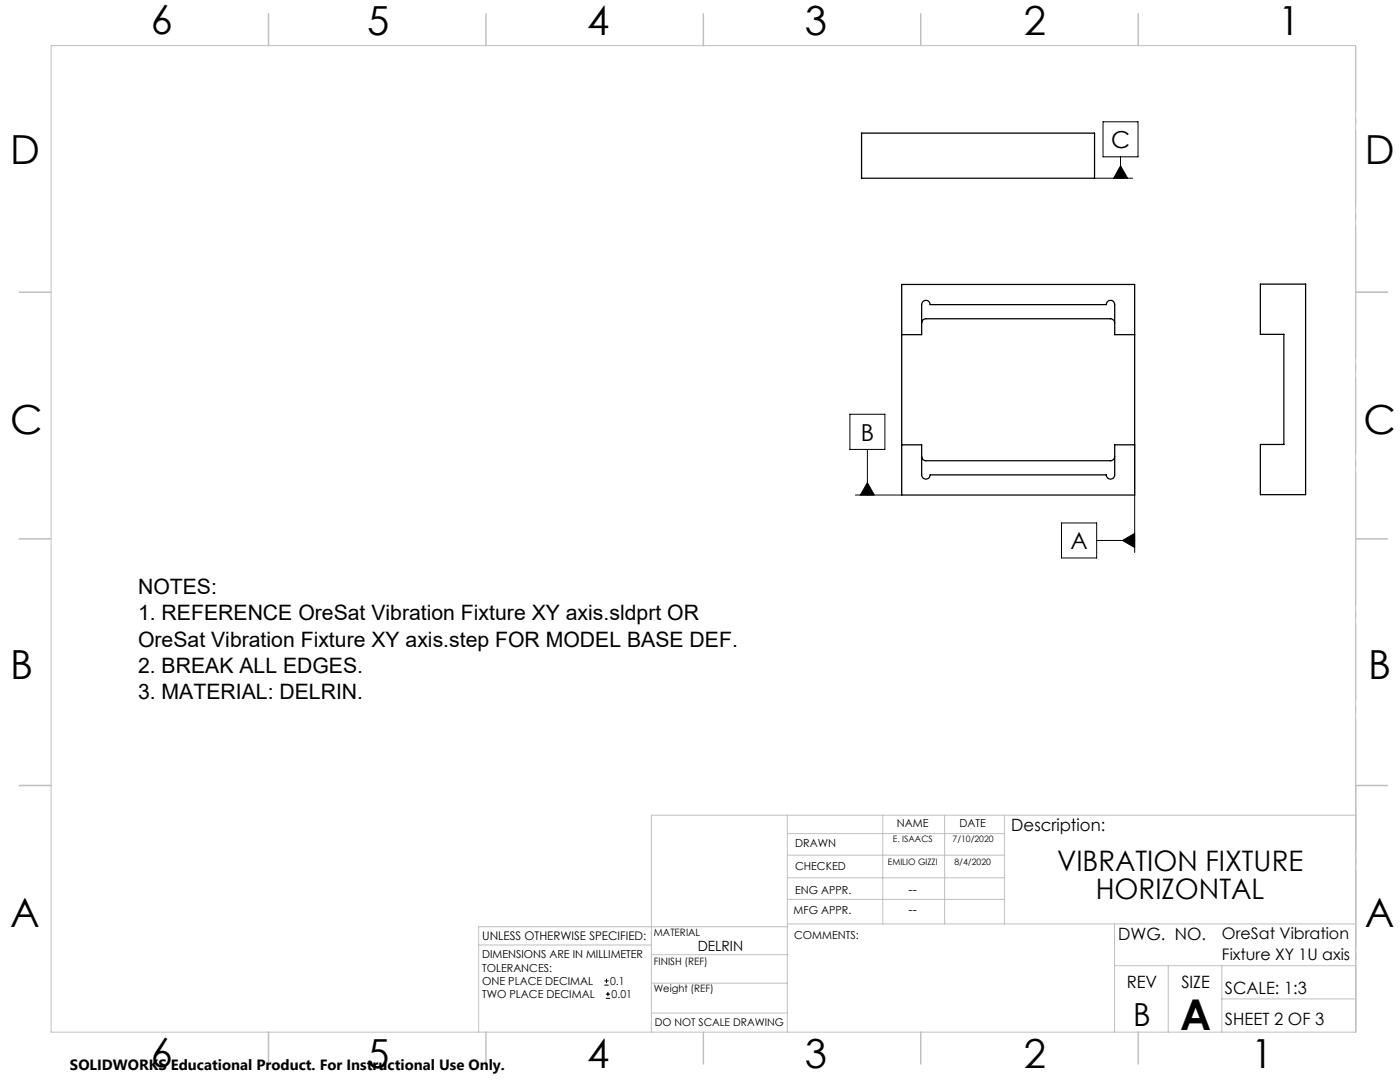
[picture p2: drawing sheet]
<svg xmlns="http://www.w3.org/2000/svg" width="279mm" height="216mm" viewBox="0 0 279 216" stroke-linecap="round" stroke-linejoin="round" font-family="sans-serif">
<g fill="none" stroke="#000" stroke-width=".2">
<path d="M218.4 35.6h7.6M220.1 24.3h7v7h-7zM223.6 33.1l1.4 2.5h-2.7zM223.6 31.3v4.3M169.6 82.7h7v7h-7zM170.7 98.8h9.3M173.1 96.3l1.4 2.5h-2.8zM173.1 89.7v9.1M226.4 88.8v21.4M211.8 104.4h7.1v6.9h-7.1zM218.9 107.8h7.5M224 107.8l2.4-1.4v2.9z"/>
<path d="M120.6 196.6h.9M120.6 195.7h.9M120.9 199.2h.8M120.9 198.4h.8M121 195.3v.8M121.3 197.9v.9"/>
</g>
<path d="M270.6 9.1v49.2M270.6 58.3v49.2M270.6 107.5v49.2M270.6 156.7v49.2" fill="none" stroke="#c0c0c0" stroke-width=".2" stroke-dasharray="15.2 1.3 1.3 1.3" stroke-dashoffset="2.1"/>
<g fill="none" stroke="#c0c0c0" stroke-width=".2">
<path d="M10.2 9.1h260.3v196.9h-260.3zM180 56.8v42M270.5 58.3h6.4M270.5 156.7h6.4M157.1 162.7v43.3M157.1 175.2h43.3M157.1 170.6h43.3M157.1 166.3h43.3M157.1 179.5h43.3M176.2 162.7v21.7M188.5 162.7v21.7M200.4 162.7v21.7"/>
<path d="M270.6 162.7h-140.6v43.3M95.5 188.6h34.5M130 196.2h27.1M130 190.5h27.3M157.1 184.4h113.4M157.2 184.9h-61.7v21.1M222.4 184.4v21.6M222.4 192.7h48.1M233.2 192.7v13.3M243.8 199.3h26.7M243.8 192.7v13.3M130 202.1h27.1"/>
</g>
<g fill="none" stroke="#c0c0c0" stroke-width=".3">
<path d="M53.6 2.8v6.3M97 2.8v6.3M140.4 2.8v6.3M183.8 2.8v6.3M227.2 2.8v6.3M3.8 58.3h6.4M270.5 58.3h6.4M3.8 107.5h6.4M270.5 107.5h6.4M3.8 156.7h6.4M270.5 156.7h6.4M53.6 206v6.3"/>
<path d="M97 206v6.3M140.4 206v6.3M183.8 206v6.3M227.2 206v6.3"/>
</g>
<path d="M224 107.8l2.4 1.5v-2.9zM173.1 96.3l1.4 2.5h-2.8zM223.6 33.1l1.4 2.5h-2.7z" fill="#000"/>
<path d="M171.9 26.6h46.5v9h-46.5zM180 56.8h46.4v42h-46.4zM251.5 56.7h9.1v42h-9.1v-10h4.7v-22h-4.7zM180 66.8h3.9v-6a.85 .85 0 0 1 .9-.9 .85 .85 0 0 1 .8 .9h35.2a.83 .83 0 0 1 .8-.9 .83 .83 0 0 1 .9 .9v6h3.9M183.9 64.5a.84 .84 0 0 1 .9-.9h36.8a.84 .84 0 0 1 .9 .9M180 88.8h3.9v6a.85 .85 0 0 0 .9 .8 .85 .85 0 0 0 .8-.8h35.2a.83 .83 0 0 0 .8 .8 .83 .83 0 0 0 .9-.8v-6h3.9M183.9 91.1a.84 .84 0 0 0 .9 .8h36.8a.84 .84 0 0 0 .9-.8" fill="none" stroke="#000" stroke-width=".25"/>
<text font-size="8.5" x="235.5" y="205.4">A</text>
<g font-size="8">
<text x="30.1" y="6.8">6</text>
<text x="73.3" y="6.9">5</text>
<text x="117.2" y="6.9">4</text>
<text x="160.6" y="6.9">3</text>
<text x="204.3" y="6.9">2</text>
<text x="255.1" y="6.9">1</text>
<text x="2.1" y="32.7">D</text>
<text x="272.4" y="32.7">D</text>
<text x="2.1" y="86.5">C</text>
<text x="272.1" y="86.5">C</text>
<text x="2.1" y="135.6">B</text>
<text x="273.1" y="135.6">B</text>
<text x="2.1" y="185.1">A</text>
<text x="272.4" y="185.1">A</text>
<text x="30.1" y="213">6</text>
<text x="73.3" y="213.1">5</text>
<text x="117.2" y="213.1">4</text>
<text x="160.6" y="213.1">3</text>
<text x="204.3" y="213.1">2</text>
<text x="249.7" y="213.1">1</text>
</g>
<text font-size="6.3" x="226.1" y="204.6">B</text>
<g font-size="5.6">
<text x="211" y="173.8">VIBRATION FIXTURE</text>
<text x="218.7" y="179.4">HORIZONTAL</text>
</g>
<g font-size="4.7">
<text x="221.8" y="29.5">C</text>
<text x="171.8" y="87.9">B</text>
<text x="213.6" y="109.6">A</text>
</g>
<g font-size="4.2">
<text x="27.6" y="118.4">NOTES:</text>
<text x="27.6" y="123.8">1. REFERENCE OreSat Vibration Fixture XY axis.sldprt OR</text>
<text x="27.6" y="129">OreSat Vibration Fixture XY axis.step FOR MODEL BASE DEF.</text>
<text x="27.6" y="134.3">2. BREAK ALL EDGES.</text>
<text x="27.6" y="139.5">3. MATERIAL: DELRIN.</text>
</g>
<g font-size="3.4">
<text x="201.8" y="165.9">Description:</text>
<text x="223.2" y="187.6">DWG. NO.</text>
<text x="224.9" y="197.2">REV</text>
<text x="235.8" y="197.2">SIZE</text>
<text x="244.4" y="198.4">SCALE: 1:3</text>
<text x="244.4" y="204.6">SHEET 2 OF 3</text>
</g>
<g font-size="3.2">
<text x="243.9" y="187.3">OreSat Vibration</text>
<text x="243.9" y="191.5">Fixture XY 1U axis</text>
</g>
<text font-size="3" x="14" y="213.5">SOLIDWORKS Educational Product. For Instructional Use Only.</text>
<text font-size="2.8" x="139.3" y="189.7">DELRIN</text>
<g font-size="2.5">
<text x="181.3" y="178.3">--</text>
<text x="181.3" y="182.3">--</text>
</g>
<text font-size="2.4" x="96.2" y="187.5">UNLESS OTHERWISE SPECIFIED:</text>
<g font-size="2.2">
<text x="179" y="165.1">NAME</text>
<text x="191.5" y="165.1">DATE</text>
<text x="158.7" y="169">DRAWN</text>
<text x="158.7" y="173.5">CHECKED</text>
<text x="158.7" y="178.3">ENG APPR.</text>
<text x="158.4" y="182.4">MFG APPR.</text>
<text x="96.2" y="191.2">DIMENSIONS ARE IN MILLIMETER</text>
<text x="158.5" y="187.4">COMMENTS:</text>
<text x="96.2" y="193.9">TOLERANCES:</text>
<text x="96.2" y="196.5">ONE PLACE DECIMAL</text>
<text x="121.8" y="196.5">0.1</text>
<text x="96.2" y="199.2">TWO PLACE DECIMAL</text>
<text x="122.1" y="199.2">0.01</text>
</g>
<text font-size="2.1" x="130.7" y="204.6">DO NOT SCALE DRAWING</text>
<g font-size="2">
<text x="130.5" y="186.8">MATERIAL</text>
<text x="130.5" y="192.5">FINISH (REF)</text>
<text x="130.5" y="198">Weight (REF)</text>
</g>
<g font-size="1.8">
<text x="178.2" y="168">E. ISAACS</text>
<text x="190.1" y="168">7/10/2020</text>
<text x="177.2" y="172.6">EMILIO GIZZI</text>
<text x="190.5" y="172.6">8/4/2020</text>
</g>
</svg>
